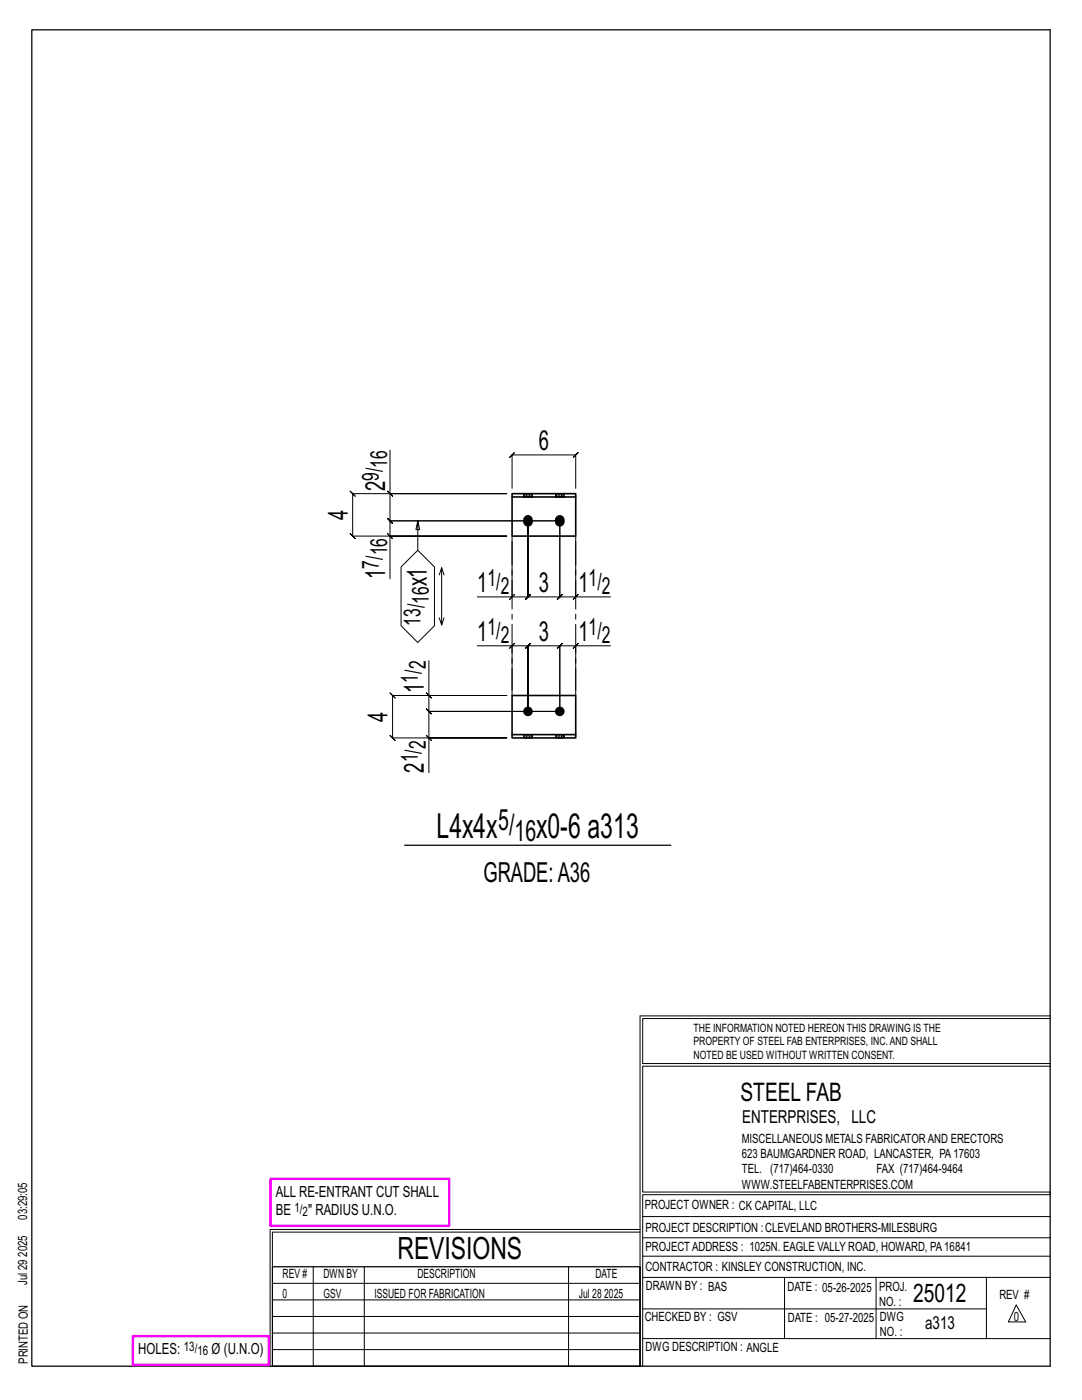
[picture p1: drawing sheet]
<svg xmlns="http://www.w3.org/2000/svg" width="216mm" height="279mm" viewBox="0 0 216 279" stroke-linecap="round" stroke-linejoin="round" font-family="sans-serif">
<g fill="none" stroke="#000" stroke-width=".2">
<path d="M77.3 98l1 1zM77.8 89.8v8.7h23.3h-30.7l-.5-.5 1 1-.5-.5v8.5l-.5-.5 1 1-.5-.5h30.7h-23.3v8.5M77.8 98.5v5.4l-.5-.5 1 1-.5-.5h33.9M102.2 97.5v-6.7l-.5 .5 1-1-.5 .5h12.7l-.5 .5 1-1-.5 .5v6.7M77.3 106.5l1 1zM80 113.1l3.4-3.3 3.3 3.3v11.8l-3.3 3.3-3.4-3.3zM83.4 103.9l-.4 1.8h.7l-.3-1.8v5.9M87.6 114.7l.5-1.4 .5 1.4M88.1 113.3v11.4l.5-1.4M102.2 108v11.1h-7M102.7 118.6l-1 1zM111.7 103.9v15.2l.5-.5-1 1 .5-.5h-6.3l.5-.5-1 1 .5-.5v-15.2v15.2l.5-.5-1 1 .5-.5h-3.2"/>
<path d="M111.7 103.9v15.2l-.5 .5 1-1-.5 .5h3.2M111.7 103.9h-33.9l-.5-.5 1 1-.5-.5v3.1M114.9 108v11.1h6.9M115.4 118.6l-1 1zM85.1 138.3l1 1zM85.6 131.9v6.9h15.5h-22.8l-.5-.5 1 1-.5-.5v8.5l-.5-.5 1 1-.5-.5h22.8h-15.5v6.9M85.6 138.8v3.2l-.5-.5 1 1-.5-.5h26.1M87.6 123.3l.5 1.4M95.2 128.9h7v8.8M101.7 129.4l1-1zM102.2 128.9h3.2l-.5 .5 1-1-.5 .5v13.1v-13.1l-.5 .5 1-1-.5 .5h6.3l-.5 .5 1-1-.5 .5v13.1M114.4 129.4l1-1z"/>
<path d="M114.9 128.9h-3.2l.5-.5-1 1 .5-.5v13.1M121.8 128.9h-6.9v8.8M85.1 146.8l1 1zM111.7 142h-26.1l-.5-.5 1 1-.5-.5v5.3M127.7 202.7v70M127.7 202.7h81.8M209.5 203.3h-81.3v9h81.3M209.5 212.8h-81.3v25.1h81.3v.5h-81.3v34.3M54.4 259.4h73.3M54.4 256.1h73.3M62.5 252.8v19.9M72.7 252.8v19.9"/>
<path d="M113.4 252.8v19.9M127.7 245.4h-73.8v27.3M127.7 245.9h-73.3v6.9M128.2 242.8h81.3M128.2 254.9h81.3M128.2 250.7h81.3M128.2 247h81.3M156.5 254.9v12.2M174.8 254.9v12.2M196.8 254.9v12.2M54.4 269.3h73.3M54.4 266h73.3"/>
<path d="M54.4 262.7h73.3M128.2 261.2h68.6M128.2 267.1h81.3M202.8 260.4l1.9 3.4h-3.5z"/>
</g>
<path d="M6.3 6h203.2v266.7h-203.2zM80.7 168.7h53.2M54.4 252.8h73.3v19.9h-73.3z" fill="none" stroke="#000" stroke-width=".25"/>
<path d="M54 235.3h35.6v9.3h-35.6zM26.5 266.7h27.1v5.7h-27.1z" fill="none" stroke="#f0f" stroke-width=".5"/>
<g fill="#000" stroke="#000" stroke-width=".2">
<path d="M104.7 103.1a.91 .91 0 0 1 1.2 0 .91 .91 0 0 1 .3 1 .9 .9 0 0 1-1.1 .9 .9 .9 0 0 1-.6-1.3zM111.1 103.1a.91 .91 0 0 1 1.1 0 .91 .91 0 0 1 .4 1 .9 .9 0 0 1-1.1 .9 .9 .9 0 0 1-.7-1.3z"/>
<circle cx="105.4" cy="142" r=".86"/>
<circle cx="111.7" cy="142" r=".86"/>
</g>
<path d="M102.2 98.5h12.7v.7h-12.7zM102.2 99.2v7.8h12.7v-7.8M104.5 98.5h.1M104.5 99.2h.1M106.2 98.5h.1M106.2 99.2h.1M110.8 98.5h.1M110.8 99.2h.1M112.6 98.5h.1M112.6 99.2h.1M102.2 146.6h12.7v.7h-12.7zM102.2 146.6v-7.8h12.7v7.8" fill="none" stroke="#000" stroke-width=".32"/>
<g fill="none" stroke="#000" stroke-width=".2" stroke-dasharray="2 1.4">
<path d="M104.5 98.5v.7M104.5 98.5h.1M104.7 98.5h-.1l-.1 .7M105 98.5h-.3v.7h-.1M105.4 98.5h.3v.7h-.3zM105.4 98.5h-.4v.7h-.3M105.4 99.2h-.4M105.7 98.5h.3v.7h-.3M106 98.5h.1v.7h-.1M106.1 98.5h.1M106.2 99.2h-.1M106.2 99.2v-.7"/>
<path d="M110.8 98.5v.7M110.8 98.5h.1M111.1 98.5h-.2l-.1 .7M111.4 98.5h-.3v.7h-.2M111.7 98.5h.3v.7h-.3zM111.7 98.5h-.3v.7h-.3M111.7 99.2h-.3M112 98.5h.3v.7h-.3M112.3 98.5h.2v.7h-.2M112.5 98.5h.1M112.6 99.2h-.1M112.6 99.2v-.7"/>
<path d="M104.6 147.3v-.7M104.7 147.3h-.1v-.7h.1M105 147.3h-.3v-.7h.3M105.4 147.3h-.4v-.7h.4M105.7 147.3h.3v-.7h.1M105.7 146.6h-.3v.7h.3v-.7h.3M106.1 146.6l.1 .7zM106.1 147.3h-.1M110.9 147.3v-.7M111.1 147.3h-.2v-.7h.2M111.4 147.3h-.3v-.7h.3M111.7 147.3h-.3v-.7h.3"/>
<path d="M112 147.3h.3v-.7h.2M112 146.6h-.3v.7h.3v-.7h.3M112.5 146.6l.1 .7zM112.5 147.3h-.2"/>
</g>
<path d="M102.2 107v31.8M114.9 107v31.8" fill="none" stroke="#000" stroke-width=".2" stroke-dasharray="5.8 1 1 1"/>
<g font-size="6.9">
<text x="87.1" y="167.2">L4x4x</text>
<text x="107" y="167.2">x0-6 a313</text>
</g>
<text font-size="6.1" x="79.3" y="251.3">REVISIONS</text>
<g font-size="5.9">
<text x="99.4" y="165.7">5/</text>
<text x="102.7" y="167.8">16</text>
</g>
<g font-size="5.5">
<text x="107.5" y="89.8">6</text>
<text x="76.8" y="98" transform="rotate(-90 76.8 98)">2</text>
<text x="69.4" y="103.8" transform="rotate(-90 69.4 103.8)">4</text>
<text x="76.8" y="115.5" transform="rotate(-90 76.8 115.5)">1</text>
<text x="85.1" y="117" transform="rotate(-90 85.1 117)">x1</text>
<text x="95.2" y="118.1">1</text>
<text x="107.5" y="118.1">3</text>
<text x="115.4" y="118.1">1</text>
<text x="95.2" y="127.9">1</text>
<text x="107.5" y="127.9">3</text>
<text x="115.4" y="127.9">1</text>
<text x="84.6" y="138.3" transform="rotate(-90 84.6 138.3)">1</text>
<text x="77.3" y="144.1" transform="rotate(-90 77.3 144.1)">4</text>
<text x="84.6" y="154.2" transform="rotate(-90 84.6 154.2)">2</text>
<text x="96.4" y="176">GRADE:A36</text>
</g>
<g font-size="5.1">
<text x="147.8" y="219.8">STEEL FAB</text>
<text x="182.2" y="259.9">25012</text>
</g>
<g font-size="4.7">
<text x="75.6" y="95.9" transform="rotate(-90 75.6 95.9)">9/</text>
<text x="77.2" y="93.3" transform="rotate(-90 77.2 93.3)">16</text>
<text x="75.6" y="113.5" transform="rotate(-90 75.6 113.5)">7/</text>
<text x="77.2" y="110.9" transform="rotate(-90 77.2 110.9)">16</text>
<text x="97.3" y="116.9">1/</text>
<text x="99.9" y="118.5">2</text>
<text x="117.5" y="116.9">1/</text>
<text x="120.1" y="118.5">2</text>
<text x="83.9" y="124.9" transform="rotate(-90 83.9 124.9)">13/</text>
<text x="85.6" y="120.5" transform="rotate(-90 85.6 120.5)">16</text>
<text x="97.3" y="126.6">1/</text>
<text x="99.9" y="128.3">2</text>
<text x="117.5" y="126.6">1/</text>
<text x="120.1" y="128.3">2</text>
<text x="83.3" y="136.2" transform="rotate(-90 83.3 136.2)">1/</text>
<text x="85" y="133.6" transform="rotate(-90 85 133.6)">2</text>
<text x="85" y="149.5" transform="rotate(-90 85 149.5)">2</text>
<text x="83.3" y="152.2" transform="rotate(-90 83.3 152.2)">1/</text>
</g>
<g font-size="3.6">
<text x="148.1" y="224.1">ENTERPRISES, LLC</text>
<text x="184.6" y="265.2">a313</text>
</g>
<g font-size="3.1">
<text x="55" y="238.9">ALL RE-ENTRANT CUT SHALL</text>
<text x="55" y="242.5">BE</text>
<text x="61.5" y="242.5">&quot; RADIUS U.N.O.</text>
<text x="27.6" y="270.2">HOLES:</text>
<text x="42.2" y="270.2">Ø (U.N.O)</text>
</g>
<g font-size="2.6">
<text x="58.8" y="241.8">1/</text>
<text x="60.4" y="242.7">2</text>
<text x="36.7" y="269.6">13/</text>
<text x="39.4" y="270.5">16</text>
</g>
<g font-size="2.5">
<text x="148" y="231.2">623 BAUMGARDNER ROAD, LANCASTER, PA17603</text>
<text x="148" y="228.1">MISCELLANEOUS METALS FABRICATORAND ERECTORS</text>
<text x="148" y="237.2">WWW.STEELFABENTERPRISES.COM</text>
<text x="148" y="234.2">TEL. (717)464-0330</text>
<text x="174.9" y="234.2">FAX (717)464-9464</text>
<text x="5.4" y="243.4" transform="rotate(-90 5.4 243.4)">03:29:05</text>
<text x="128.7" y="241.3">PROJECT OWNER : CK CAPITAL, LLC</text>
<text x="128.8" y="246">PROJECT DESCRIPTION :CLEVELAND BROTHERS-MILESBURG</text>
<text x="5.4" y="250.8" transform="rotate(-90 5.4 250.8)">2025</text>
<text x="128.8" y="249.7">PROJECTADDRESS : 1025N. EAGLE VALLY ROAD, HOWARD, PA16841</text>
<text x="5.4" y="256.5" transform="rotate(-90 5.4 256.5)">Jul 29</text>
<text x="56.4" y="255">REV #</text>
<text x="64.5" y="255">DWN BY</text>
<text x="83.3" y="255">DESCRIPTION</text>
<text x="118.8" y="255">DATE</text>
<text x="128.8" y="253.7">CONTRACTOR : KINSLEY CONSTRUCTION, INC.</text>
<text x="128.9" y="257.5">DRAWN BY : BAS</text>
<text x="157.1" y="257.6">DATE : 05-26-2025</text>
<text x="175.4" y="257.7">PROJ.</text>
<text x="56.4" y="259">0</text>
<text x="64.5" y="259">GSV</text>
<text x="74.7" y="259">ISSUED FOR FABRICATION</text>
<text x="115.5" y="259">Jul 28</text>
<text x="120.6" y="259">2025</text>
<text x="128.6" y="263.7">CHECKED BY : GSV</text>
<text x="157.2" y="263.7">DATE : 05-27-2025</text>
<text x="175.4" y="260.7">NO. :</text>
<text x="175.6" y="263.7">DWG</text>
<text x="199.4" y="259.2">REV #</text>
<text x="202.3" y="263.7">0</text>
<text x="128.8" y="269.7">DWG DESCRIPTION : ANGLE</text>
<text x="175.6" y="266.7">NO. :</text>
<text x="5.5" y="272.2" transform="rotate(-90 5.5 272.2)">PRINTED ON</text>
</g>
<g font-size="2.3">
<text x="138.4" y="208.6">PROPERTY OF STEEL FAB ENTERPRISES, INC.AND SHALL</text>
<text x="138.4" y="205.9">THE INFORMATION NOTED HEREON THIS DRAWING IS THE</text>
<text x="138.4" y="211.3">NOTED BE USED WITHOUT WRITTEN CONSENT.</text>
</g>
</svg>
